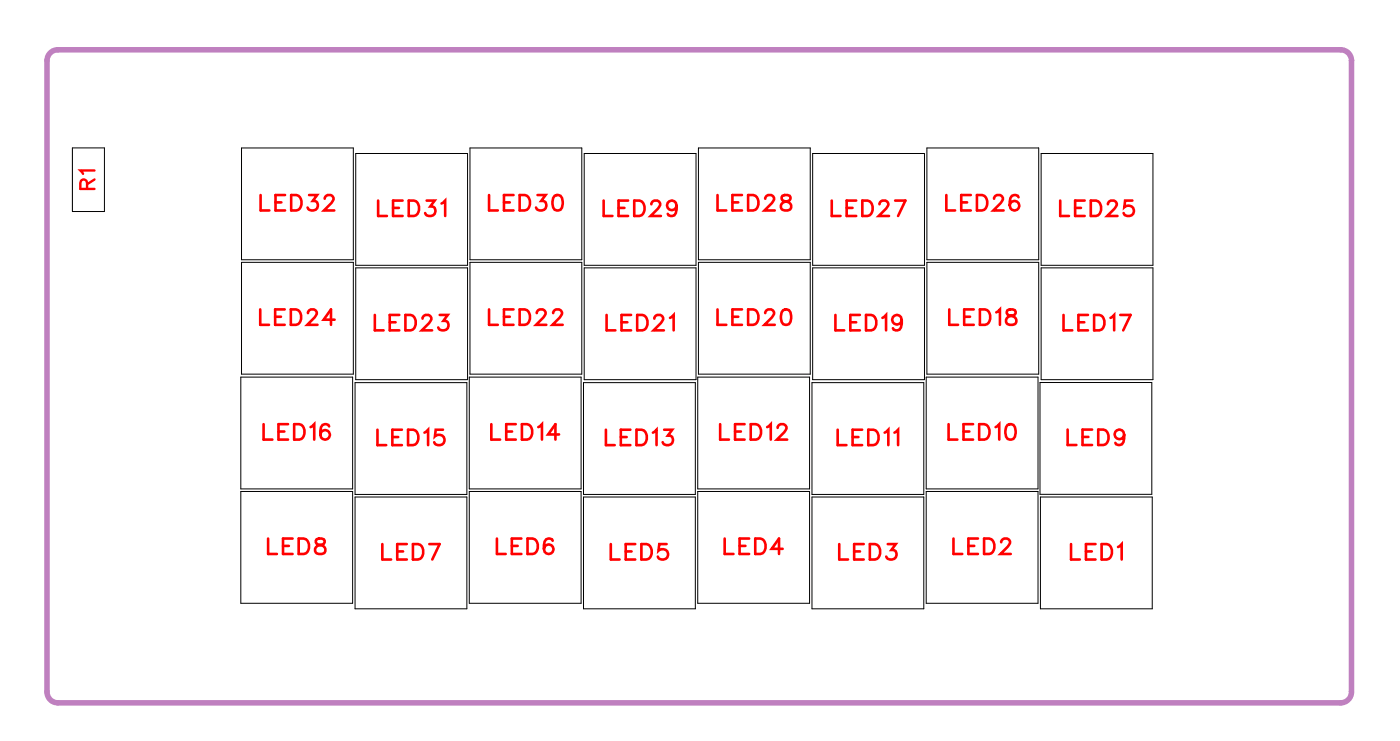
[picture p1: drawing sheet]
<svg xmlns="http://www.w3.org/2000/svg" width="64mm" height="34mm" viewBox="0 0 64 34" stroke-linecap="round" stroke-linejoin="round" font-family="sans-serif">
<path d="M2.4 2.4l.3-.1h59l.2 .1 .2 .1 .1 .3v29l-.1 .2-.2 .2-.2 .1h-59l-.3-.1-.2-.2v-.2v-29v-.3z" fill="none" stroke="#bf80bf" stroke-width=".25"/>
<g fill="none" stroke="#000" stroke-width=".05">
<path d="M3.3 6.8h1.5v2.9h-1.5zM11.1 17.3h5.1v5.2h-5.1zM11.1 12.1h5.2v5.1h-5.2zM11.1 6.8h5.2v5.1h-5.2zM16.3 17.6h5.2v5.1h-5.2zM16.4 12.3h5.1v5.1h-5.1zM16.4 7.1h5.1v5.1h-5.1zM21.6 17.3h5.1v5.2h-5.1zM21.6 12.1h5.2v5.1h-5.2zM21.6 6.8h5.2v5.1h-5.2zM26.8 17.6h5.2v5.1h-5.2zM26.9 12.3h5.1v5.1h-5.1z"/>
<path d="M26.9 7.1h5.1v5.1h-5.1zM32.1 17.3h5.1v5.2h-5.1zM32.1 12.1h5.2v5.1h-5.2zM32.1 6.8h5.2v5.1h-5.2zM37.3 17.6h5.2v5.1h-5.2zM37.4 12.3h5.1v5.1h-5.1zM37.4 7.1h5.1v5.1h-5.1zM42.6 17.3h5.1v5.2h-5.1zM42.6 12.1h5.2v5.1h-5.2zM42.6 6.8h5.2v5.1h-5.2zM47.8 17.6h5.2v5.1h-5.2zM47.9 12.3h5.1v5.1h-5.1z"/>
<path d="M47.9 7.1h5.1v5.1h-5.1zM11.1 22.6h5.1v5.1h-5.1zM16.3 22.8h5.2v5.2h-5.2zM21.6 22.6h5.1v5.1h-5.1zM26.8 22.8h5.2v5.2h-5.2zM32.1 22.6h5.1v5.1h-5.1zM37.3 22.8h5.2v5.2h-5.2zM42.6 22.6h5.1v5.1h-5.1zM47.9 22.8h5.1v5.2h-5.1z"/>
</g>
<g fill="none" stroke="#f00" stroke-width=".12">
<path d="M12 14.2v.7h.4M12 9v.7h.4M12.1 19.5v.7h.4M12.7 14.6h.2M12.7 9.3h.2M12.8 19.8h.3M13.1 14.2h-.4v.7h.4M13.1 9h-.4v.7h.4M13.2 19.5h-.4v.7h.4M13.4 14.2h.2a.38 .38 0 0 1 .3 .4 .38 .38 0 0 1-.3 .3h-.2zM13.4 9h.2a.38 .38 0 0 1 .3 .3 .38 .38 0 0 1-.3 .4h-.2zM13.5 19.5h.3a.38 .38 0 0 1 .2 .3 .38 .38 0 0 1-.2 .4h-.3z"/>
<path d="M14.2 14.4l.1-.2h.1l.2 .1-.1 .3-.4 .3h.5M14.2 9h.4l-.2 .2a.24 .24 0 0 1 .2 .4 .25 .25 0 0 1-.5-.1M14.3 19.6l.2-.1v.7M14.9 9.1l.2-.1h.1l.1 .1-.1 .2-.3 .4h.5M15.1 19.6v-.1a.35 .35 0 0 0-.4 .3 .35 .35 0 0 0 .2 .4 .22 .22 0 0 0 .3-.2 .22 .22 0 0 0-.2-.2 .22 .22 0 0 0-.3 .2M15.4 14.7h-.5l.3-.5v.7M17.2 14.5v.7h.4M17.4 19.7v.7h.4M17.4 9.2v.7h.4M17.9 14.8h.3M18.1 9.6h.2M18.4 14.5h-.5v.7h.5"/>
<path d="M18.5 19.7h-.5v.7h.5M18.5 9.2h-.4v.7h.4M18.6 14.5h.3a.38 .38 0 0 1 .2 .3 .38 .38 0 0 1-.2 .4h-.3zM18.8 19.7h.2a.38 .38 0 0 1 .2 .4 .38 .38 0 0 1-.2 .3h-.2zM18.8 9.2h.2a.38 .38 0 0 1 .3 .4 .38 .38 0 0 1-.3 .3h-.2zM19.4 14.6l.2-.1h.1l.1 .1-.1 .2-.3 .4h.5M19.5 19.9l.2-.2v.7M19.6 9.2h.4l-.2 .3a.24 .24 0 0 1 .2 .4 .24 .24 0 0 1-.4-.1M20.2 14.5h.4l-.2 .2a.24 .24 0 0 1 .2 .4 .24 .24 0 0 1-.4-.1M20.3 9.3l.2-.1v.7M20.4 19.7h-.4v.3a.25 .25 0 0 1 .4 0 .25 .25 0 0 1-.1 .4 .25 .25 0 0 1-.3-.1M22.5 14.2v.7h.4"/>
<path d="M22.5 9v.7h.4M22.6 19.5v.7h.4M23.2 14.6h.2M23.2 9.3h.2M23.3 19.8h.3M23.6 14.2h-.4v.7h.4M23.6 9h-.4v.7h.4M23.7 19.5h-.4v.7h.4M23.9 14.2h.2a.38 .38 0 0 1 .3 .4 .38 .38 0 0 1-.3 .3h-.2zM23.9 9h.2a.38 .38 0 0 1 .3 .3 .38 .38 0 0 1-.3 .4h-.2zM24 19.5h.2a.38 .38 0 0 1 .3 .3 .38 .38 0 0 1-.3 .4h-.2zM24.7 14.4l.1-.2h.2l.1 .1-.1 .3-.3 .3h.4"/>
<path d="M24.7 9h.4l-.2 .2a.24 .24 0 0 1 .2 .4 .24 .24 0 0 1-.4-.1M24.8 19.6l.1-.1v.7M25.4 14.4l.2-.2h.1l.1 .1-.1 .3-.3 .3h.5M25.5 9h.1a.37 .37 0 0 1 .3 .3 .37 .37 0 0 1-.3 .4 .45 .45 0 0 1-.1-.7zM25.7 20h-.5l.3-.5v.7M27.8 9.2v.7h.4M27.9 19.7v.7h.4M27.9 14.5v.7h.4M28.5 9.6h.2M28.6 14.8h.3M28.9 9.2h-.4v.7h.4M29 19.7h-.4v.7h.4"/>
<path d="M29 14.5h-.4v.7h.4M29.2 9.2h.2a.38 .38 0 0 1 .3 .4 .38 .38 0 0 1-.3 .3h-.2zM29.3 19.7h.2a.38 .38 0 0 1 .3 .4 .38 .38 0 0 1-.3 .3h-.2zM29.3 14.5h.2a.38 .38 0 0 1 .3 .3 .38 .38 0 0 1-.3 .4h-.2zM30 9.4l.1-.2h.1l.2 .1-.1 .3-.4 .3h.5M30 19.9l.2-.2v.7M30.1 14.6l.1-.1h.2l.1 .1-.1 .2-.3 .4h.4M30.5 19.7h.4l-.2 .3a.24 .24 0 0 1 .2 .4 .24 .24 0 0 1-.4-.1M30.8 14.6l.2-.1v.7M31.1 9.4a.22 .22 0 0 1-.3 .2 .22 .22 0 0 1-.1-.3 .22 .22 0 0 1 .4 0v.1a.34 .34 0 0 1-.3 .5l-.1-.1M33 14.2v.7h.4M33 9v.7h.4"/>
<path d="M33.1 19.5v.7h.4M33.7 14.6h.3M33.7 9.3h.3M33.8 19.8h.3M34.1 14.2h-.4v.7h.4M34.1 9h-.4v.7h.4M34.2 19.5h-.4v.7h.4M34.4 14.2h.2a.38 .38 0 0 1 .3 .4 .38 .38 0 0 1-.3 .3h-.2zM34.4 9h.2a.38 .38 0 0 1 .3 .3 .38 .38 0 0 1-.3 .4h-.2zM34.5 19.5h.3a.38 .38 0 0 1 .2 .3 .38 .38 0 0 1-.2 .4h-.3zM35.2 14.4l.1-.2h.2l.1 .1-.1 .3-.3 .3h.4M35.2 9.1l.1-.1h.2l.1 .1-.1 .2-.3 .4h.4"/>
<path d="M35.3 19.6l.2-.1v.7M35.8 19.7l.1-.2h.1l.2 .1-.1 .3-.4 .3h.5M36 9v.2l.3 .1 .1 .1a.24 .24 0 0 1-.2 .3 .24 .24 0 0 1-.3-.3l.5-.3-.1-.1zM36 14.2h.1a.37 .37 0 0 1 .3 .4 .37 .37 0 0 1-.3 .3 .45 .45 0 0 1-.1-.7zM38.3 9.2v.7h.4M38.4 14.5v.7h.4M38.5 19.7v.7h.4M38.9 9.6h.3M39.1 14.8h.3M39.4 9.2h-.5v.7h.5M39.6 14.5h-.5v.7h.5M39.7 19.7h-.5v.7h.5"/>
<path d="M39.7 9.2h.2a.38 .38 0 0 1 .2 .4 .38 .38 0 0 1-.2 .3h-.2zM39.8 14.5h.3a.38 .38 0 0 1 .2 .3 .38 .38 0 0 1-.2 .4h-.3zM39.9 19.7h.3a.38 .38 0 0 1 .2 .4 .38 .38 0 0 1-.2 .3h-.3zM40.5 9.4l.1-.2h.1l.2 .1-.1 .3-.4 .3h.5M40.6 14.6l.2-.1v.7M40.7 19.9l.2-.2v.7M41.1 19.9l.2-.2v.7M41.2 9.2h.4l-.3 .7M41.5 14.7a.22 .22 0 0 1-.3 .2 .22 .22 0 0 1-.1-.3 .22 .22 0 0 1 .3 0l.1 .1a.34 .34 0 0 1-.3 .5l-.1-.1M43.5 9v.7h.4M43.6 19.5v.7h.4M43.7 14.2v.7h.4"/>
<path d="M44.2 9.3h.3M44.3 19.8h.3M44.3 14.6h.3M44.7 9h-.5v.7h.5M44.8 19.5h-.5v.7h.5M44.8 14.2h-.5v.7h.5M44.9 9h.3a.38 .38 0 0 1 .2 .3 .38 .38 0 0 1-.2 .4h-.3zM45 19.5h.3a.38 .38 0 0 1 .2 .3 .38 .38 0 0 1-.2 .4h-.3zM45.1 14.2h.2a.38 .38 0 0 1 .3 .4 .38 .38 0 0 1-.3 .3h-.2zM45.7 9.1l.2-.1h.1l.1 .1-.1 .2-.3 .4h.5M45.8 19.6l.2-.1v.7M45.8 14.3l.2-.1v.7"/>
<path d="M46.3 14.2v.2l.3 .2 .1 .1a.24 .24 0 0 1-.2 .2 .24 .24 0 0 1-.2-.2l.4-.3v-.2zM46.3 19.5h.1a.37 .37 0 0 1 .3 .3 .37 .37 0 0 1-.3 .4 .45 .45 0 0 1-.1-.7zM46.8 9.1v-.1a.35 .35 0 0 0-.4 .2 .35 .35 0 0 0 .2 .5 .22 .22 0 0 0 .3-.2 .22 .22 0 0 0-.2-.3 .22 .22 0 0 0-.3 .2M48.8 9.2v.7h.4M48.9 14.5v.7h.4M49.1 19.7v.7h.4M49.4 9.6h.3M49.6 14.8h.3M49.9 9.2h-.5v.7h.5M50 14.5h-.4v.7h.4M50.2 9.2h.2a.38 .38 0 0 1 .3 .4 .38 .38 0 0 1-.3 .3h-.2zM50.2 19.7h-.4v.7h.4"/>
<path d="M50.3 14.5h.3a.38 .38 0 0 1 .2 .3 .38 .38 0 0 1-.2 .4h-.3zM50.5 19.7h.2a.38 .38 0 0 1 .3 .4 .38 .38 0 0 1-.3 .3h-.2zM51 9.4l.1-.2h.1l.2 .1-.1 .3-.4 .3h.5M51.1 14.6l.1-.1v.7M51.5 14.5h.5l-.3 .7M51.7 20a.22 .22 0 0 1-.3 .2 .22 .22 0 0 1-.1-.4 .22 .22 0 0 1 .4 0v.2a.34 .34 0 0 1-.3 .4l-.1-.1M52.1 9.2h-.4v.3a.25 .25 0 0 1 .4 0 .25 .25 0 0 1-.1 .4 .25 .25 0 0 1-.3-.1M12.3 24.7v.7h.4M13 25.1h.3M13.5 24.7h-.5v.7h.5M13.7 24.7h.3a.38 .38 0 0 1 .2 .4 .38 .38 0 0 1-.2 .3h-.3zM14.6 24.8v.2l.3 .1 .1 .1a.24 .24 0 0 1-.3 .3 .24 .24 0 0 1-.2-.3l.4-.3v-.1z"/>
<path d="M17.6 25v.7h.4M18 20.1h.3M18.3 25.3h.2M18.7 25h-.4v.7h.4M19 25h.2a.38 .38 0 0 1 .3 .3 .38 .38 0 0 1-.3 .4h-.2zM19.7 25h.5l-.3 .7M22.9 24.7v.7h.4M23.5 25.1h.3M24 24.7h-.5v.7h.5M24.3 24.7h.2a.38 .38 0 0 1 .2 .4 .38 .38 0 0 1-.2 .3h-.2zM25.4 24.8a.35 .35 0 0 0-.4 .2 .35 .35 0 0 0 .2 .4 .22 .22 0 0 0 .3-.2 .22 .22 0 0 0-.2-.2 .22 .22 0 0 0-.3 .2M28.1 25v.7h.4"/>
<path d="M28.6 20.1h.2M28.8 25.3h.2M29.2 25h-.4v.7h.4M29.5 25h.2a.38 .38 0 0 1 .3 .3 .38 .38 0 0 1-.3 .4h-.2zM30.7 25h-.4v.3a.25 .25 0 0 1 .4 0 .25 .25 0 0 1-.1 .4 .25 .25 0 0 1-.3-.1M33.3 24.7v.7h.4M34 25.1h.3M34.5 24.7h-.5v.7h.5M34.7 24.7h.3a.38 .38 0 0 1 .2 .4 .38 .38 0 0 1-.2 .3h-.3zM36 25.2h-.5l.3-.5v.7M38.6 25v.7h.4M39.2 20.1h.3"/>
<path d="M39.3 25.3h.3M39.7 25h-.4v.7h.4M40 25h.2a.38 .38 0 0 1 .3 .3 .38 .38 0 0 1-.3 .4h-.2zM40.8 25h.4l-.2 .3a.24 .24 0 0 1 .2 .3 .24 .24 0 0 1-.4 0M43.9 24.7v.7h.4M44.5 25.1h.3M45 24.7h-.5v.7h.5M45.3 24.7h.2a.38 .38 0 0 1 .2 .4 .38 .38 0 0 1-.2 .3h-.2zM46 24.9l.2-.2h.1l.2 .2-.1 .2-.4 .3h.5M49.3 25v.7h.4M49.8 20.1h.3M49.9 25.3h.3"/>
<path d="M50.4 25h-.5v.7h.5M50.7 25h.2a.38 .38 0 0 1 .3 .3 .38 .38 0 0 1-.3 .4h-.2zM51.4 25.1l.2-.1v.7"/>
</g>
<path d="M4 8.7v-.4h-.2l-.1 .4h.6M4.3 7.8h-.6l.1 .2M4.3 8.2l-.3 .3" fill="none" stroke="#f00" stroke-width=".11"/>
<g font-size="1.2" fill="#fff">
<text x="11.9" y="10">LED32</text>
<text x="17.3" y="10.2">LED31</text>
<text x="22.4" y="10">LED30</text>
<text x="27.7" y="10.2">LED29</text>
<text x="32.9" y="10">LED28</text>
<text x="38.2" y="10.2">LED27</text>
<text x="43.5" y="10">LED26</text>
<text x="48.7" y="10.2">LED25</text>
<text x="11.9" y="15.2">LED24</text>
<text x="17.2" y="15.5">LED23</text>
<text x="22.4" y="15.2">LED22</text>
<text x="27.8" y="15.5">LED21</text>
<text x="32.9" y="15.2">LED20</text>
<text x="38.4" y="15.5">LED19</text>
<text x="43.6" y="15.2">LED18</text>
<text x="48.9" y="15.5">LED17</text>
<text x="12.1" y="20.5">LED16</text>
<text x="17.3" y="20.7">LED15</text>
<text x="22.5" y="20.5">LED14</text>
<text x="27.8" y="20.7">LED13</text>
<text x="33.1" y="20.5">LED12</text>
<text x="38.5" y="20.7">LED11</text>
<text x="43.6" y="20.5">LED10</text>
<text x="49" y="20.7">LED9</text>
<text x="12.3" y="25.7">LED8</text>
<text x="17.5" y="26">LED7</text>
<text x="22.8" y="25.7">LED6</text>
<text x="28" y="26">LED5</text>
<text x="33.3" y="25.7">LED4</text>
<text x="38.5" y="26">LED3</text>
<text x="43.8" y="25.7">LED2</text>
<text x="49.2" y="26">LED1</text>
</g>
<text font-size="1.1" fill="#fff" x="4.6" y="8.7" transform="rotate(-90 4.6 8.7)">R1</text>
</svg>
